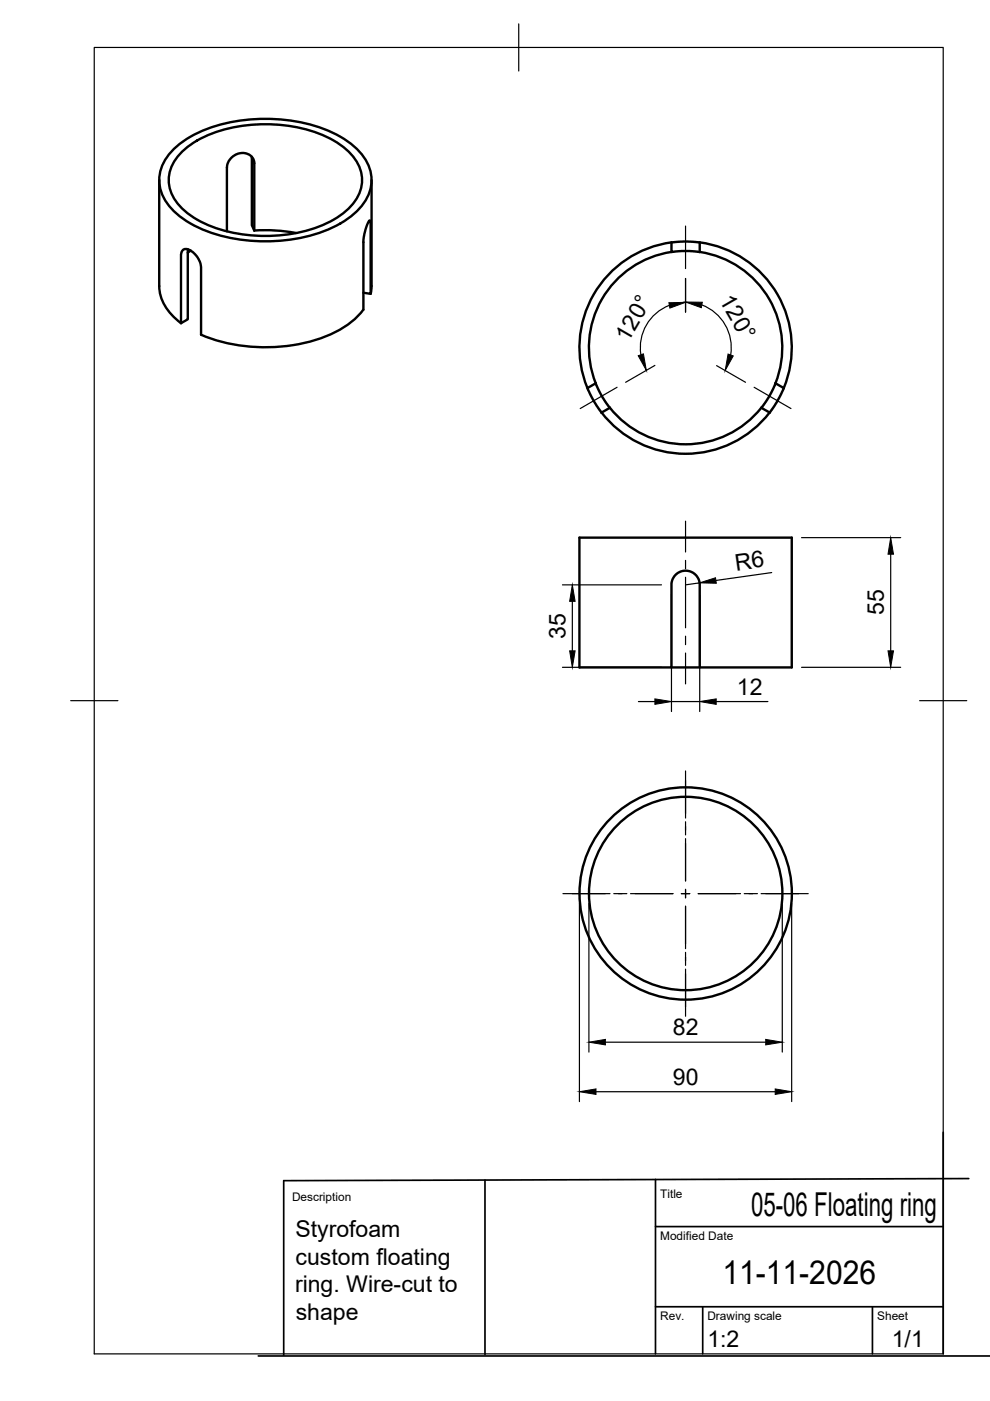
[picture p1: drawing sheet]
<svg xmlns="http://www.w3.org/2000/svg" width="210mm" height="297mm" viewBox="0 0 210 297" stroke-linecap="round" stroke-linejoin="round" font-family="sans-serif">
<!-- layer: Visible -->
<g fill="none" stroke="#000" stroke-width=".51">
<path d="M33.8 38.2v22.4a10.1 10.1 0 0 0 4.6 7.9M36.5 31.9a24.3 24.3 0 0 1 14.1-6.3 34.8 34.8 0 0 1 21.6 3.4 12.6 12.6 0 0 1 6.4 7.4 9.1 9.1 0 0 1-3.7 9.1 29.3 29.3 0 0 1-18.6 5.7 31.2 31.2 0 0 1-17.4-4.8 10.1 10.1 0 0 1-5.1-8.8 9.1 9.1 0 0 1 2.7-5.7zM38.1 32.7a22.2 22.2 0 0 1 13.6-6.1 31.7 31.7 0 0 1 19.1 3.2 11.2 11.2 0 0 1 5.9 7.2 8.2 8.2 0 0 1-3.3 7.7 26.4 26.4 0 0 1-16.2 5.3 28.7 28.7 0 0 1-16.8-4.3 9.6 9.6 0 0 1-4.6-7.5 8 8 0 0 1 2.3-5.5zM53.4 33.2v14.6l.5 1.1M78.8 38.2v22.4l-.2 1.7M39.9 52.9l-.1 14.8-1.4 .8M40.4 53.1l-.6 .5M53.9 48.9v-14.5l-.2-.7a3.1 3.1 0 0 0-3-1.2 3.1 3.1 0 0 0-2.4 2.2l-.2 .8v13.6M53.9 48.9a34.9 34.9 0 0 1 8.9 .5M142.4 51.4a22.5 22.5 0 0 0-17.9 30.9M142.4 53.4a20.5 20.5 0 0 0-16.1 27.8M142.4 51.4l2.4-.2 3.6 .2"/>
<path d="M142.4 51.4v2l2.1-.2 3.9 .2M148.4 51.4v2M148.4 53.4a20.5 20.5 0 0 1 16 27.8M148.4 51.4a22.5 22.5 0 0 1 17.8 30.9M77 65.6a20.4 20.4 0 0 1-11.9 7 36.8 36.8 0 0 1-22.5-1.6l-.1-15.1-.6-1.3-.6-.8-.9-.7-.8-.3a1.13 1.13 0 0 0-1.2 1.4v14.3M77 62.1l1.6 .2v-14.8l-.2-.8-.4 .5-.5 1.4-.5 2.4v14.7M126.3 81.3l1.3 2.7 1.7 2.5M126.3 81.3l-1.8 1 1.5 2.9 1.6 2.3M127.5 87.5a22.5 22.5 0 0 0 35.7 0M129.3 86.5l-1.7 1M161.4 86.4a20.5 20.5 0 0 1-32.1 0M164.4 81.3l-1.3 2.7-1.7 2.5 1.8 1 1.5-2.3 1.5-2.9"/>
<path d="M164.4 81.3l1.8 1M122.9 114h45v27.5h-19.5v-17.8l-.3-1-.6-.8-.9-.7-1-.2-1.2 .1-1 .6-.7 .8-.3 .9v18.1h-19.5zM142.4 141.5h6"/>
<circle cx="145.4" cy="189.4" r="22.5"/>
<circle cx="145.4" cy="189.4" r="20.5"/>
</g>
<!-- layer: TITLEBLOCK -->
<path d="M102.8 250.2v37M139 250v37M200 240.1v46.9M205.4 249.9l-145.2 .4v37M139 277.1h61M139 260.1h61M149 277.1v9.9M185 277.1v9.9M54.8 287.5h155.2" fill="none" stroke="#000" stroke-width=".36"/>
<!-- layer: BORDER -->
<path d="M20 10.1h180v276.9h-180zM110 5.1v10M15 148.6h10M195 148.6h10" fill="none" stroke="#000" stroke-width=".25"/>
<!-- layer: Smart Centers -->
<g fill="none" stroke="#000" stroke-width=".25">
<path d="M145.4 47.9v9M130.8 82.1l-7.8 4.5M159.9 82.1l7.8 4.5M145.4 110.5v6.5M145.4 118.8v1.8M145.4 122.4v10.7M145.4 134.9v1.8M145.4 138.5v6.5M145.4 163.5v9.9M145.4 174.2v2.8M145.4 177.8v9M119.4 189.5h9.9"/>
<path d="M130.1 189.5h2.8M133.7 189.5h9M144.5 189.5h1.7M145.4 188.6v1.8M145.4 192.1v9M148 189.5h9M157.8 189.5h2.8M161.4 189.5h10M145.4 201.9v2.8M145.4 205.5v10"/>
</g>
<!-- layer: FD_Dimensions -->
<g fill="none" stroke="#000" stroke-width=".25">
<path d="M145.4 59v7.2M138.9 77.5l-6.2 3.6M141.9 64.7a9.6 9.6 0 0 0-6 10.5M148.8 64.6a9.7 9.7 0 0 1 6.1 10.6M151.9 77.5l6.2 3.6M169.9 114h21.1M188.8 117.5v20.5M119.3 124h21M121.3 127.5v10.5M142.4 126.1v24.8M148.3 123.6l-2.9 .4M148.4 126.1v24.8"/>
<path d="M163.6 121.4l-11.8 1.7M119.3 141.5h21M135.4 148.7h3.5M142.4 148.7h6M151.8 148.7h11M169.9 141.5h21.1M122.9 191.6v42M124.9 191.6v31.5M165.9 191.6v31.5M167.9 191.6v42M126.4 231.5h38M128.4 221h33.9"/>
</g>
<g fill="#000" stroke="#000" stroke-width=".21">
<path d="M135.3 75.4l1.1-.4 .6 3.5zM141.8 64.2l3.6-.1-3.4 1.2zM145.4 64l3.5 .1-.2 1.1zM154.4 75.1l1.1 .4-1.7 3.1zM188.8 114l.6 3.5h-1.1zM120.8 138h1.1l-.6 3.5zM121.3 124l.6 3.5h-1.1zM148.3 123.6l3.4-1.1 .2 1.2zM188.3 138h1.1l-.6 3.5zM138.9 148.2l3.5 .5-3.5 .6zM148.4 148.7l3.4-.5v1.1zM122.9 231.5l3.5-.6v1.1z"/>
<path d="M124.9 221l3.5-.6v1.1zM162.3 220.4l3.6 .6-3.6 .5zM164.4 230.9l3.5 .6-3.5 .5z"/>
</g>
<g font-size="7">
<text x="159.2" y="257.9">05-06 Floating ring</text>
<text x="153.2" y="272.3">11-11-2026</text>
</g>
<g font-size="4.9">
<text x="152.4" y="63.7" transform="rotate(60 152.4 63.7)">120°</text>
<text x="133.2" y="72.7" transform="rotate(-60 133.2 72.7)">120°</text>
<text x="156.1" y="121" transform="rotate(-8 156.1 121)">R6</text>
<text x="187.4" y="130.5" transform="rotate(-90 187.4 130.5)">55</text>
<text x="119.9" y="135.5" transform="rotate(-90 119.9 135.5)">35</text>
<text x="156.2" y="147.3">12</text>
<text x="142.7" y="219.5">82</text>
<text x="142.7" y="230">90</text>
<text x="62.6" y="262.2">Styrofoam</text>
<text x="62.7" y="268.1">custom floating</text>
<text x="62.5" y="273.9">ring. Wire-cut to</text>
<text x="62.7" y="279.8">shape</text>
<text x="150" y="285.5">1:2</text>
<text x="189.1" y="285.7">1/1</text>
</g>
<g font-size="2.5">
<text x="61.9" y="254.6">Description</text>
<text x="140" y="253.9">Title</text>
<text x="140" y="262.9">Modified Date</text>
<text x="140" y="279.9">Rev.</text>
<text x="150" y="279.9">Drawing scale</text>
<text x="186" y="279.9">Sheet</text>
</g>
</svg>
